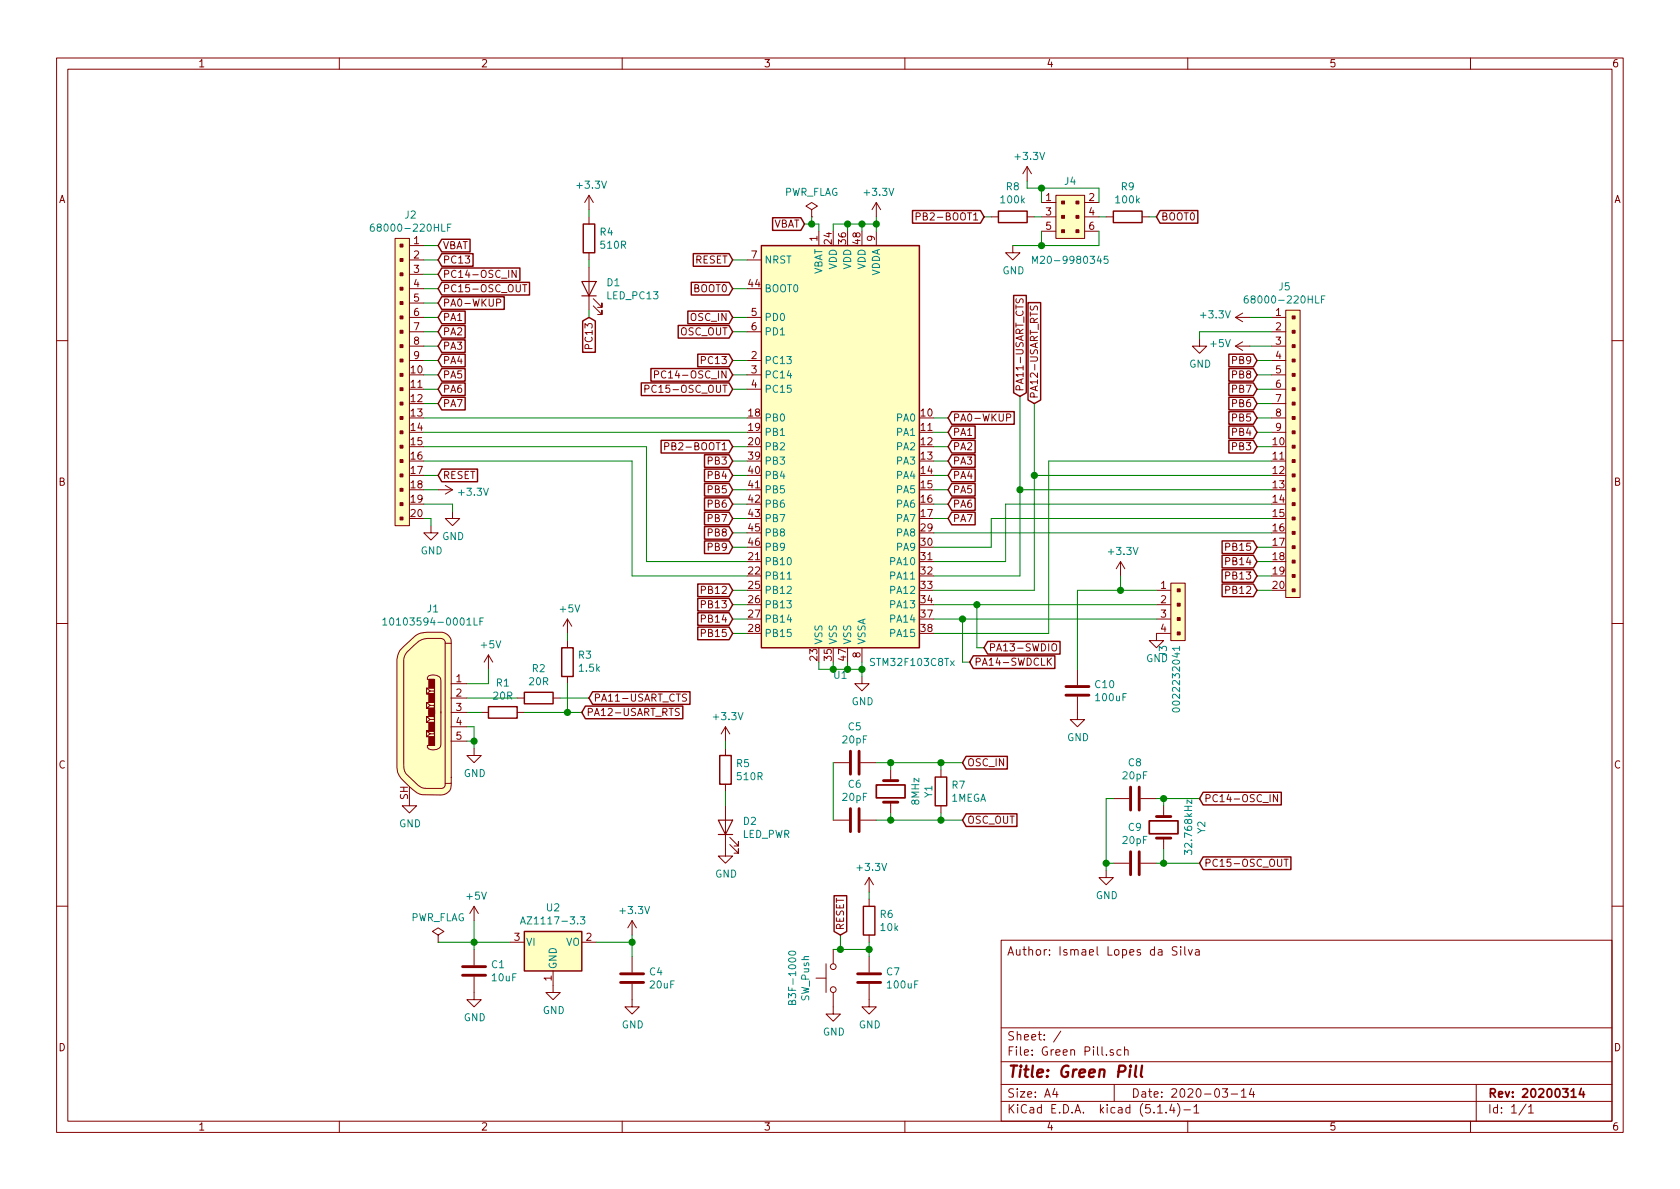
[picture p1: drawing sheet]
EESchema Schematic File Version 4
LIBS:Green Pill-cache
EELAYER 30 0
EELAYER END
$Descr A4 11693 8268
encoding utf-8
Sheet 1 1
Title "Green Pill"
Date "2020-03-14"
Rev "20200314"
Comp ""
Comment1 ""
Comment2 ""
Comment3 ""
Comment4 "Author: Ismael Lopes da Silva"
$EndDescr
$Comp
L MCU_ST_STM32F1:STM32F103C8Tx U1
U 1 1
P 5900 3100
F 0 "U1" H 5850 1511 50  0000 C CNN
F 1 "STM32F103C8Tx" H 6350 1600 50  0000 C CNN
F 2 "Package_QFP:LQFP-48_7x7mm_P0.5mm" H 5850 1329 50  0001 C CNN
F 3 "http://www.st.com/st-web-ui/static/active/en/resource/technical/document/datasheet/CD00161566.pdf" H 5900 3100 50  0001 C CNN
	1    5900 3100
	1    0    0    -1  
$EndComp
$Comp
L dk_USB-DVI-HDMI-Connectors:10103594-0001LF J1
U 1 1
P 3000 4950
F 0 "J1" H 3014 5673 50  0000 C CNN
F 1 "10103594-0001LF" H 3014 5582 50  0000 C CNN
F 2 "digikey-footprints:USB_Micro_B_Female_10118194-0001LF" H 3200 5150 60  0001 L CNN
F 3 "https://cdn.amphenol-icc.com/media/wysiwyg/files/drawing/10103594.pdf" H 3200 5250 60  0001 L CNN
F 4 "609-4050-1-ND" H 3200 5350 60  0001 L CNN "Digi-Key_PN"
F 5 "10103594-0001LF" H 3200 5450 60  0001 L CNN "MPN"
F 6 "Connectors, Interconnects" H 3200 5550 60  0001 L CNN "Category"
F 7 "USB, DVI, HDMI Connectors" H 3200 5650 60  0001 L CNN "Family"
F 8 "https://cdn.amphenol-icc.com/media/wysiwyg/files/drawing/10103594.pdf" H 3200 5750 60  0001 L CNN "DK_Datasheet_Link"
F 9 "/product-detail/en/amphenol-icc-fci/10103594-0001LF/609-4050-1-ND/2350357" H 3200 5850 60  0001 L CNN "DK_Detail_Page"
F 10 "CONN RCPT USB2.0 MICRO B SMD R/A" H 3200 5950 60  0001 L CNN "Description"
F 11 "Amphenol ICC (FCI)" H 3200 6050 60  0001 L CNN "Manufacturer"
F 12 "Active" H 3200 6150 60  0001 L CNN "Status"
	1    3000 4950
	1    0    0    -1  
$EndComp
$Comp
L dk_Rectangular-Connectors-Headers-Male-Pins:68000-220HLF J2
U 1 1
P 2850 1700
F 0 "J2" H 2858 1915 50  0000 C CNN
F 1 "68000-220HLF" H 2858 1824 50  0000 C CNN
F 2 "Connector_PinSocket_2.54mm:PinSocket_1x20_P2.54mm_Vertical" H 3050 1900 50  0001 L CNN
F 3 "https://cdn.amphenol-icc.com/media/wysiwyg/files/drawing/68000.pdf" V 3050 2000 50  0001 L CNN
F 4 "609-5100-ND" H 3050 2100 60  0001 L CNN "Digi-Key_PN"
F 5 "68000-220HLF" H 3050 2200 60  0001 L CNN "MPN"
F 6 "Connectors, Interconnects" H 3050 2300 60  0001 L CNN "Category"
F 7 "Rectangular Connectors - Headers, Male Pins" H 3050 2400 60  0001 L CNN "Family"
F 8 "https://media.digikey.com/PDF/Data%20Sheets/Sullins%20PDFs/xRxCzzzSxxN-RC_ST_11635-B.pdf" H 3050 2500 60  0001 L CNN "DK_Datasheet_Link"
F 9 "/product-detail/en/sullins-connector-solutions/PRPC040SAAN-RC/S1011EC-40-ND/2775214" H 3050 2600 60  0001 L CNN "DK_Detail_Page"
F 10 "CONN HEADER VERT 40POS 2.54MM" H 3050 2700 60  0001 L CNN "Description"
F 11 "Sullins Connector Solutions" H 3050 2800 60  0001 L CNN "Manufacturer"
F 12 "Active" H 3050 2900 60  0001 L CNN "Status"
	1    2850 1700
	1    0    0    -1  
$EndComp
$Comp
L dk_Rectangular-Connectors-Headers-Male-Pins:68000-220HLF J5
U 1 1
P 8950 2200
F 0 "J5" H 8958 2415 50  0000 C CNN
F 1 "68000-220HLF" H 8958 2324 50  0000 C CNN
F 2 "Connector_PinSocket_2.54mm:PinSocket_1x20_P2.54mm_Vertical" H 9150 2400 50  0001 L CNN
F 3 "https://cdn.amphenol-icc.com/media/wysiwyg/files/drawing/68000.pdf" V 9150 2500 50  0001 L CNN
F 4 "609-5100-ND" H 9150 2600 60  0001 L CNN "Digi-Key_PN"
F 5 "68000-220HLF" H 9150 2700 60  0001 L CNN "MPN"
F 6 "Connectors, Interconnects" H 9150 2800 60  0001 L CNN "Category"
F 7 "Rectangular Connectors - Headers, Male Pins" H 9150 2900 60  0001 L CNN "Family"
F 8 "https://media.digikey.com/PDF/Data%20Sheets/Sullins%20PDFs/xRxCzzzSxxN-RC_ST_11635-B.pdf" H 9150 3000 60  0001 L CNN "DK_Datasheet_Link"
F 9 "/product-detail/en/sullins-connector-solutions/PRPC040SAAN-RC/S1011EC-40-ND/2775214" H 9150 3100 60  0001 L CNN "DK_Detail_Page"
F 10 "CONN HEADER VERT 40POS 2.54MM" H 9150 3200 60  0001 L CNN "Description"
F 11 "Sullins Connector Solutions" H 9150 3300 60  0001 L CNN "Manufacturer"
F 12 "Active" H 9150 3400 60  0001 L CNN "Status"
	1    8950 2200
	-1   0    0    -1  
$EndComp
$Comp
L dk_Rectangular-Connectors-Headers-Male-Pins:M20-9980345 J4
U 1 1
P 7450 1600
F 0 "J4" H 7450 1950 50  0000 C CNN
F 1 "M20-9980345" H 7450 1400 50  0000 C CNN
F 2 "Connector_PinHeader_2.54mm:PinHeader_2x03_P2.54mm_Vertical" H 7650 1800 60  0001 L CNN
F 3 "https://cdn.harwin.com/pdfs/M20-998.pdf" V 7650 1900 60  0001 L CNN
F 4 "952-2120-ND" H 7650 2000 60  0001 L CNN "Digi-Key_PN"
F 5 "M20-9980345" H 7650 2100 60  0001 L CNN "MPN"
F 6 "Connectors, Interconnects" H 7650 2200 60  0001 L CNN "Category"
F 7 "Rectangular Connectors - Headers, Male Pins" H 7650 2300 60  0001 L CNN "Family"
F 8 "https://cdn.harwin.com/pdfs/M20-998.pdf" H 7650 2400 60  0001 L CNN "DK_Datasheet_Link"
F 9 "https://www.digikey.com/product-detail/en/harwin-inc/M20-9980345/952-2120-ND/3728084" H 7650 2500 60  0001 L CNN "DK_Detail_Page"
F 10 "CONN HEADER VERT 6POS 2.54MM" H 7650 2600 60  0001 L CNN "Description"
F 11 "Harwin Inc." H 7650 2700 60  0001 L CNN "Manufacturer"
F 12 "Active" H 7650 2800 60  0001 L CNN "Status"
	1    7450 1600
	1    0    0    -1  
$EndComp
$Comp
L Device:Crystal Y1
U 1 1
P 6200 5500
F 0 "Y1" H 6200 5768 50  0000 C CNN
F 1 "8MHz" H 6200 5677 50  0000 C CNN
F 2 "Crystal:Crystal_HC18-U_Vertical" H 6200 5500 50  0001 C CNN
F 3 "~" H 6200 5500 50  0001 C CNN
	1    6200 5500
	0    1    1    0   
$EndComp
$Comp
L Switch:SW_Push B3F-1000
U 1 1
P 5800 6800
F 0 "B3F-1000" H 5800 7085 50  0000 C CNN
F 1 "SW_Push" H 5800 6994 50  0000 C CNN
F 2 "Button_Switch_THT:SW_PUSH_6mm_H4.3mm" H 5800 7000 50  0001 C CNN
F 3 "https://omronfs.omron.com/en_US/ecb/products/pdf/en-b3f.pdf" H 5800 7000 50  0001 C CNN
	1    5800 6800
	0    -1   -1   0   
$EndComp
$Comp
L Device:R R5
U 1 1
P 5050 5350
F 0 "R5" H 5120 5396 50  0000 L CNN
F 1 "510R" H 5120 5305 50  0000 L CNN
F 2 "Resistor_THT:R_Axial_DIN0207_L6.3mm_D2.5mm_P7.62mm_Horizontal" V 4980 5350 50  0001 C CNN
F 3 "~" H 5050 5350 50  0001 C CNN
	1    5050 5350
	1    0    0    -1  
$EndComp
$Comp
L Device:LED D2
U 1 1
P 5050 5750
F 0 "D2" V 5089 5632 50  0000 R CNN
F 1 "LED_PWR" V 4998 5632 50  0000 R CNN
F 2 "LED_THT:LED_D3.0mm" H 5050 5750 50  0001 C CNN
F 3 "~" H 5050 5750 50  0001 C CNN
	1    5050 5750
	0    -1   -1   0   
$EndComp
$Comp
L Device:C C4
U 1 1
P 4400 6800
F 0 "C4" H 4515 6846 50  0000 L CNN
F 1 "20uF" H 4515 6755 50  0000 L CNN
F 2 "Capacitor_THT:CP_Radial_D6.3mm_P2.50mm" H 4438 6650 50  0001 C CNN
F 3 "~" H 4400 6800 50  0001 C CNN
	1    4400 6800
	1    0    0    -1  
$EndComp
$Comp
L Device:C C1
U 1 1
P 3300 6750
F 0 "C1" H 3415 6796 50  0000 L CNN
F 1 "10uF" H 3415 6705 50  0000 L CNN
F 2 "Capacitor_THT:CP_Radial_D6.3mm_P2.50mm" H 3338 6600 50  0001 C CNN
F 3 "~" H 3300 6750 50  0001 C CNN
	1    3300 6750
	1    0    0    -1  
$EndComp
$Comp
L power:+5V #PWR07
U 1 1
P 3400 4650
F 0 "#PWR07" H 3400 4500 50  0001 C CNN
F 1 "+5V" H 3415 4823 50  0000 C CNN
F 2 "" H 3400 4650 50  0001 C CNN
F 3 "" H 3400 4650 50  0001 C CNN
	1    3400 4650
	1    0    0    -1  
$EndComp
Wire Wire Line
	3250 4750 3400 4750
Wire Wire Line
	3400 4750 3400 4650
$Comp
L power:GND #PWR06
U 1 1
P 2850 5550
F 0 "#PWR06" H 2850 5300 50  0001 C CNN
F 1 "GND" H 2855 5377 50  0000 C CNN
F 2 "" H 2850 5550 50  0001 C CNN
F 3 "" H 2850 5550 50  0001 C CNN
	1    2850 5550
	1    0    0    -1  
$EndComp
Wire Wire Line
	3250 5050 3300 5050
Wire Wire Line
	3300 5050 3300 5150
Wire Wire Line
	3250 5150 3300 5150
$Comp
L Device:R R2
U 1 1
P 3750 4850
F 0 "R2" V 3543 4850 50  0000 C CNN
F 1 "20R" V 3634 4850 50  0000 C CNN
F 2 "Resistor_THT:R_Axial_DIN0207_L6.3mm_D2.5mm_P7.62mm_Horizontal" V 3680 4850 50  0001 C CNN
F 3 "~" H 3750 4850 50  0001 C CNN
	1    3750 4850
	0    1    1    0   
$EndComp
Wire Wire Line
	3250 4850 3600 4850
$Comp
L Device:R R3
U 1 1
P 3950 4600
F 0 "R3" H 3880 4554 50  0000 R CNN
F 1 "1.5k" H 3880 4645 50  0000 R CNN
F 2 "Resistor_THT:R_Axial_DIN0207_L6.3mm_D2.5mm_P7.62mm_Horizontal" V 3880 4600 50  0001 C CNN
F 3 "~" H 3950 4600 50  0001 C CNN
	1    3950 4600
	-1   0    0    1   
$EndComp
Text GLabel 4100 4850 2    50   Input ~ 0
PA11-USART_CTS
Wire Wire Line
	3900 4850 4100 4850
Text GLabel 4050 4950 2    50   Input ~ 0
PA12-USART_RTS
Wire Wire Line
	3350 4950 3250 4950
Wire Wire Line
	3650 4950 3950 4950
Wire Wire Line
	3950 4750 3950 4950
Connection ~ 3950 4950
Wire Wire Line
	3950 4950 4050 4950
$Comp
L power:+5V #PWR01
U 1 1
P 3300 6400
F 0 "#PWR01" H 3300 6250 50  0001 C CNN
F 1 "+5V" H 3315 6573 50  0000 C CNN
F 2 "" H 3300 6400 50  0001 C CNN
F 3 "" H 3300 6400 50  0001 C CNN
	1    3300 6400
	1    0    0    -1  
$EndComp
Wire Wire Line
	3300 6400 3300 6550
Connection ~ 3300 6550
Wire Wire Line
	3300 6550 3300 6600
$Comp
L power:GND #PWR02
U 1 1
P 3300 6900
F 0 "#PWR02" H 3300 6650 50  0001 C CNN
F 1 "GND" H 3305 6727 50  0000 C CNN
F 2 "" H 3300 6900 50  0001 C CNN
F 3 "" H 3300 6900 50  0001 C CNN
	1    3300 6900
	1    0    0    -1  
$EndComp
$Comp
L power:GND #PWR08
U 1 1
P 3850 6850
F 0 "#PWR08" H 3850 6600 50  0001 C CNN
F 1 "GND" H 3855 6677 50  0000 C CNN
F 2 "" H 3850 6850 50  0001 C CNN
F 3 "" H 3850 6850 50  0001 C CNN
	1    3850 6850
	1    0    0    -1  
$EndComp
Wire Wire Line
	4400 6550 4400 6650
$Comp
L power:GND #PWR014
U 1 1
P 4400 6950
F 0 "#PWR014" H 4400 6700 50  0001 C CNN
F 1 "GND" H 4405 6777 50  0000 C CNN
F 2 "" H 4400 6950 50  0001 C CNN
F 3 "" H 4400 6950 50  0001 C CNN
	1    4400 6950
	1    0    0    -1  
$EndComp
$Comp
L power:+3.3V #PWR013
U 1 1
P 4400 6500
F 0 "#PWR013" H 4400 6350 50  0001 C CNN
F 1 "+3.3V" H 4415 6673 50  0000 C CNN
F 2 "" H 4400 6500 50  0001 C CNN
F 3 "" H 4400 6500 50  0001 C CNN
	1    4400 6500
	1    0    0    -1  
$EndComp
Wire Wire Line
	4400 6500 4400 6550
Connection ~ 4400 6550
$Comp
L power:+3.3V #PWR015
U 1 1
P 5050 5150
F 0 "#PWR015" H 5050 5000 50  0001 C CNN
F 1 "+3.3V" H 5065 5323 50  0000 C CNN
F 2 "" H 5050 5150 50  0001 C CNN
F 3 "" H 5050 5150 50  0001 C CNN
	1    5050 5150
	1    0    0    -1  
$EndComp
$Comp
L power:GND #PWR016
U 1 1
P 5050 5900
F 0 "#PWR016" H 5050 5650 50  0001 C CNN
F 1 "GND" H 5055 5727 50  0000 C CNN
F 2 "" H 5050 5900 50  0001 C CNN
F 3 "" H 5050 5900 50  0001 C CNN
	1    5050 5900
	1    0    0    -1  
$EndComp
Wire Wire Line
	5050 5150 5050 5200
Wire Wire Line
	5050 5500 5050 5600
$Comp
L Device:R R1
U 1 1
P 3500 4950
F 0 "R1" V 3293 4950 50  0000 C CNN
F 1 "20R" V 3384 4950 50  0000 C CNN
F 2 "Resistor_THT:R_Axial_DIN0207_L6.3mm_D2.5mm_P7.62mm_Horizontal" V 3430 4950 50  0001 C CNN
F 3 "~" H 3500 4950 50  0001 C CNN
	1    3500 4950
	0    1    1    0   
$EndComp
$Comp
L Device:C C5
U 1 1
P 5950 5300
F 0 "C5" V 5698 5300 50  0000 C CNN
F 1 "20pF" V 5789 5300 50  0000 C CNN
F 2 "Capacitor_THT:C_Disc_D5.0mm_W2.5mm_P5.00mm" H 5988 5150 50  0001 C CNN
F 3 "~" H 5950 5300 50  0001 C CNN
	1    5950 5300
	0    1    1    0   
$EndComp
$Comp
L Device:C C6
U 1 1
P 5950 5700
F 0 "C6" V 5698 5700 50  0000 C CNN
F 1 "20pF" V 5789 5700 50  0000 C CNN
F 2 "Capacitor_THT:C_Disc_D5.0mm_W2.5mm_P5.00mm" H 5988 5550 50  0001 C CNN
F 3 "~" H 5950 5700 50  0001 C CNN
	1    5950 5700
	0    1    1    0   
$EndComp
Text GLabel 6700 5300 2    50   Input ~ 0
OSC_IN
Wire Wire Line
	6100 5300 6200 5300
Wire Wire Line
	6200 5350 6200 5300
Connection ~ 6200 5300
Wire Wire Line
	6200 5300 6550 5300
Wire Wire Line
	6200 5650 6200 5700
Wire Wire Line
	6200 5700 6100 5700
Wire Wire Line
	5800 5300 5800 5700
Text GLabel 6700 5700 2    50   Input ~ 0
OSC_OUT
$Comp
L Device:R R7
U 1 1
P 6550 5500
F 0 "R7" H 6620 5546 50  0000 L CNN
F 1 "1MEGA" H 6620 5455 50  0000 L CNN
F 2 "Resistor_THT:R_Axial_DIN0207_L6.3mm_D2.5mm_P7.62mm_Horizontal" V 6480 5500 50  0001 C CNN
F 3 "~" H 6550 5500 50  0001 C CNN
	1    6550 5500
	1    0    0    -1  
$EndComp
Wire Wire Line
	6700 5700 6550 5700
Connection ~ 6200 5700
Wire Wire Line
	6550 5650 6550 5700
Connection ~ 6550 5700
Wire Wire Line
	6550 5700 6200 5700
Wire Wire Line
	6550 5350 6550 5300
Connection ~ 6550 5300
Wire Wire Line
	6550 5300 6700 5300
$Comp
L Device:R R6
U 1 1
P 6050 6400
F 0 "R6" H 6120 6446 50  0000 L CNN
F 1 "10k" H 6120 6355 50  0000 L CNN
F 2 "Resistor_THT:R_Axial_DIN0207_L6.3mm_D2.5mm_P7.62mm_Horizontal" V 5980 6400 50  0001 C CNN
F 3 "~" H 6050 6400 50  0001 C CNN
	1    6050 6400
	1    0    0    -1  
$EndComp
$Comp
L Device:C C7
U 1 1
P 6050 6800
F 0 "C7" H 6165 6846 50  0000 L CNN
F 1 "100uF" H 6165 6755 50  0000 L CNN
F 2 "Capacitor_THT:CP_Radial_D6.3mm_P2.50mm" H 6088 6650 50  0001 C CNN
F 3 "~" H 6050 6800 50  0001 C CNN
	1    6050 6800
	1    0    0    -1  
$EndComp
Wire Wire Line
	6050 6550 6050 6600
$Comp
L power:GND #PWR020
U 1 1
P 6050 6950
F 0 "#PWR020" H 6050 6700 50  0001 C CNN
F 1 "GND" H 6055 6777 50  0000 C CNN
F 2 "" H 6050 6950 50  0001 C CNN
F 3 "" H 6050 6950 50  0001 C CNN
	1    6050 6950
	1    0    0    -1  
$EndComp
$Comp
L power:GND #PWR017
U 1 1
P 5800 7000
F 0 "#PWR017" H 5800 6750 50  0001 C CNN
F 1 "GND" H 5805 6827 50  0000 C CNN
F 2 "" H 5800 7000 50  0001 C CNN
F 3 "" H 5800 7000 50  0001 C CNN
	1    5800 7000
	1    0    0    -1  
$EndComp
Wire Wire Line
	5800 6600 5850 6600
Connection ~ 6050 6600
Wire Wire Line
	6050 6600 6050 6650
$Comp
L power:+3.3V #PWR019
U 1 1
P 6050 6200
F 0 "#PWR019" H 6050 6050 50  0001 C CNN
F 1 "+3.3V" H 6065 6373 50  0000 C CNN
F 2 "" H 6050 6200 50  0001 C CNN
F 3 "" H 6050 6200 50  0001 C CNN
	1    6050 6200
	1    0    0    -1  
$EndComp
Wire Wire Line
	6050 6200 6050 6250
Text GLabel 5850 6500 1    50   Input ~ 0
RESET
Wire Wire Line
	5850 6500 5850 6600
Connection ~ 5850 6600
Wire Wire Line
	5850 6600 6050 6600
$Comp
L power:GND #PWR018
U 1 1
P 6000 4700
F 0 "#PWR018" H 6000 4450 50  0001 C CNN
F 1 "GND" H 6005 4527 50  0000 C CNN
F 2 "" H 6000 4700 50  0001 C CNN
F 3 "" H 6000 4700 50  0001 C CNN
	1    6000 4700
	1    0    0    -1  
$EndComp
Wire Wire Line
	6000 4600 6000 4650
Wire Wire Line
	5900 4600 5900 4650
Wire Wire Line
	5800 4600 5800 4650
Wire Wire Line
	5700 4600 5700 4650
$Comp
L power:+3.3V #PWR021
U 1 1
P 6100 1500
F 0 "#PWR021" H 6100 1350 50  0001 C CNN
F 1 "+3.3V" H 6115 1673 50  0000 C CNN
F 2 "" H 6100 1500 50  0001 C CNN
F 3 "" H 6100 1500 50  0001 C CNN
	1    6100 1500
	1    0    0    -1  
$EndComp
Wire Wire Line
	6100 1600 6100 1550
Wire Wire Line
	6100 1550 6000 1550
Wire Wire Line
	5900 1600 5900 1550
Wire Wire Line
	6000 1600 6000 1550
Connection ~ 6000 1550
Wire Wire Line
	6000 1550 5900 1550
Text GLabel 5100 4400 0    50   Input ~ 0
PB15
Text GLabel 5100 4300 0    50   Input ~ 0
PB14
Text GLabel 5100 4200 0    50   Input ~ 0
PB13
Text GLabel 5100 4100 0    50   Input ~ 0
PB12
Wire Wire Line
	5100 4400 5200 4400
Wire Wire Line
	5100 4300 5200 4300
Wire Wire Line
	5100 4200 5200 4200
Wire Wire Line
	5100 4100 5200 4100
Text GLabel 5100 3200 0    50   Input ~ 0
PB3
Text GLabel 5100 3300 0    50   Input ~ 0
PB4
Text GLabel 5100 3400 0    50   Input ~ 0
PB5
Text GLabel 5100 3500 0    50   Input ~ 0
PB6
Text GLabel 5100 3600 0    50   Input ~ 0
PB7
Text GLabel 5100 3700 0    50   Input ~ 0
PB8
Wire Wire Line
	5100 3200 5200 3200
Wire Wire Line
	5100 3300 5200 3300
Wire Wire Line
	5100 3400 5200 3400
Wire Wire Line
	5100 3500 5200 3500
Wire Wire Line
	5100 3600 5200 3600
Wire Wire Line
	5100 3700 5200 3700
Text GLabel 5100 3800 0    50   Input ~ 0
PB9
Wire Wire Line
	5100 3800 5200 3800
Text GLabel 5100 3100 0    50   Input ~ 0
PB2-BOOT1
Wire Wire Line
	5100 3100 5200 3100
Wire Wire Line
	4500 3100 4500 3900
Wire Wire Line
	4500 3900 5200 3900
Wire Wire Line
	4400 3200 4400 4000
Wire Wire Line
	4400 4000 5200 4000
$Comp
L power:GND #PWR04
U 1 1
P 3000 3650
F 0 "#PWR04" H 3000 3400 50  0001 C CNN
F 1 "GND" H 3005 3477 50  0000 C CNN
F 2 "" H 3000 3650 50  0001 C CNN
F 3 "" H 3000 3650 50  0001 C CNN
	1    3000 3650
	1    0    0    -1  
$EndComp
$Comp
L power:GND #PWR05
U 1 1
P 3150 3550
F 0 "#PWR05" H 3150 3300 50  0001 C CNN
F 1 "GND" H 3155 3377 50  0000 C CNN
F 2 "" H 3150 3550 50  0001 C CNN
F 3 "" H 3150 3550 50  0001 C CNN
	1    3150 3550
	1    0    0    -1  
$EndComp
Wire Wire Line
	2950 3600 3000 3600
Wire Wire Line
	3000 3600 3000 3650
Wire Wire Line
	3150 3500 3150 3550
Wire Wire Line
	2950 3500 3150 3500
Text GLabel 3050 3300 2    50   Input ~ 0
RESET
Wire Wire Line
	3050 3300 2950 3300
$Comp
L power:+3.3V #PWR03
U 1 1
P 3050 3400
F 0 "#PWR03" H 3050 3250 50  0001 C CNN
F 1 "+3.3V" V 3065 3528 50  0000 L CNN
F 2 "" H 3050 3400 50  0001 C CNN
F 3 "" H 3050 3400 50  0001 C CNN
	1    3050 3400
	0    1    1    0   
$EndComp
Wire Wire Line
	3050 3400 2950 3400
Text GLabel 3050 2200 2    50   Input ~ 0
PA1
Text GLabel 3050 2300 2    50   Input ~ 0
PA2
Text GLabel 3050 2400 2    50   Input ~ 0
PA3
Text GLabel 3050 2500 2    50   Input ~ 0
PA4
Text GLabel 3050 2600 2    50   Input ~ 0
PA5
Text GLabel 3050 2700 2    50   Input ~ 0
PA6
Text GLabel 3050 2800 2    50   Input ~ 0
PA7
Wire Wire Line
	3050 2200 2950 2200
Wire Wire Line
	3050 2300 2950 2300
Wire Wire Line
	3050 2400 2950 2400
Wire Wire Line
	3050 2500 2950 2500
Wire Wire Line
	3050 2600 2950 2600
Wire Wire Line
	3050 2700 2950 2700
Wire Wire Line
	3050 2800 2950 2800
Text GLabel 5100 1800 0    50   Input ~ 0
RESET
Text GLabel 5100 2000 0    50   Input ~ 0
BOOT0
Text GLabel 5100 2200 0    50   Input ~ 0
OSC_IN
Text GLabel 5100 2300 0    50   Input ~ 0
OSC_OUT
Wire Wire Line
	5100 2000 5200 2000
Wire Wire Line
	5100 1800 5200 1800
Wire Wire Line
	5100 2200 5200 2200
Wire Wire Line
	5100 2300 5200 2300
Text GLabel 3050 1700 2    50   Input ~ 0
VBAT
Wire Wire Line
	3050 1700 2950 1700
Text GLabel 5600 1550 0    50   Input ~ 0
VBAT
Wire Wire Line
	5600 1550 5650 1550
Wire Wire Line
	5700 1550 5700 1600
Text GLabel 5100 2500 0    50   Input ~ 0
PC13
Text GLabel 5100 2600 0    50   Input ~ 0
PC14-OSC_IN
Text GLabel 5100 2700 0    50   Input ~ 0
PC15-OSC_OUT
Wire Wire Line
	5100 2500 5200 2500
Wire Wire Line
	5100 2600 5200 2600
Wire Wire Line
	5100 2700 5200 2700
Text GLabel 3050 1800 2    50   Input ~ 0
PC13
Text GLabel 3050 1900 2    50   Input ~ 0
PC14-OSC_IN
Text GLabel 3050 2000 2    50   Input ~ 0
PC15-OSC_OUT
Wire Wire Line
	2950 1800 3050 1800
Wire Wire Line
	2950 1900 3050 1900
Wire Wire Line
	2950 2000 3050 2000
Text GLabel 3050 2100 2    50   Input ~ 0
PA0-WKUP
Wire Wire Line
	2950 2100 3050 2100
Text GLabel 6600 2900 2    50   Input ~ 0
PA0-WKUP
Wire Wire Line
	6500 2900 6600 2900
$Comp
L Device:R R4
U 1 1
P 4100 1650
F 0 "R4" H 4170 1696 50  0000 L CNN
F 1 "510R" H 4170 1605 50  0000 L CNN
F 2 "Resistor_THT:R_Axial_DIN0207_L6.3mm_D2.5mm_P7.62mm_Horizontal" V 4030 1650 50  0001 C CNN
F 3 "~" H 4100 1650 50  0001 C CNN
	1    4100 1650
	1    0    0    -1  
$EndComp
$Comp
L Device:LED D1
U 1 1
P 4100 2000
F 0 "D1" V 4139 1882 50  0000 R CNN
F 1 "LED_PC13" V 4048 1882 50  0000 R CNN
F 2 "LED_THT:LED_D3.0mm" H 4100 2000 50  0001 C CNN
F 3 "~" H 4100 2000 50  0001 C CNN
	1    4100 2000
	0    -1   -1   0   
$EndComp
$Comp
L power:+3.3V #PWR011
U 1 1
P 4100 1450
F 0 "#PWR011" H 4100 1300 50  0001 C CNN
F 1 "+3.3V" H 4115 1623 50  0000 C CNN
F 2 "" H 4100 1450 50  0001 C CNN
F 3 "" H 4100 1450 50  0001 C CNN
	1    4100 1450
	1    0    0    -1  
$EndComp
Wire Wire Line
	4100 1450 4100 1500
Wire Wire Line
	4100 1800 4100 1850
Text GLabel 4100 2200 3    50   Input ~ 0
PC13
Wire Wire Line
	4100 2150 4100 2200
$Comp
L power:PWR_FLAG #FLG01
U 1 1
P 5650 1500
F 0 "#FLG01" H 5650 1575 50  0001 C CNN
F 1 "PWR_FLAG" H 5650 1673 50  0000 C CNN
F 2 "" H 5650 1500 50  0001 C CNN
F 3 "~" H 5650 1500 50  0001 C CNN
	1    5650 1500
	1    0    0    -1  
$EndComp
Wire Wire Line
	5650 1500 5650 1550
Connection ~ 5650 1550
Wire Wire Line
	5650 1550 5700 1550
Wire Wire Line
	5800 1600 5800 1550
Wire Wire Line
	5800 1550 5900 1550
Connection ~ 5900 1550
Wire Wire Line
	6100 1500 6100 1550
Connection ~ 6100 1550
Wire Wire Line
	2950 2900 5200 2900
Wire Wire Line
	2950 3000 5200 3000
Wire Wire Line
	2950 3100 4500 3100
Wire Wire Line
	2950 3200 4400 3200
Wire Wire Line
	5700 4650 5800 4650
Connection ~ 6000 4650
Wire Wire Line
	6000 4650 6000 4700
Connection ~ 5800 4650
Wire Wire Line
	5800 4650 5900 4650
Connection ~ 5900 4650
Wire Wire Line
	5900 4650 6000 4650
$Comp
L power:+3.3V #PWR023
U 1 1
P 7150 1250
F 0 "#PWR023" H 7150 1100 50  0001 C CNN
F 1 "+3.3V" H 7165 1423 50  0000 C CNN
F 2 "" H 7150 1250 50  0001 C CNN
F 3 "" H 7150 1250 50  0001 C CNN
	1    7150 1250
	1    0    0    -1  
$EndComp
$Comp
L power:GND #PWR022
U 1 1
P 7050 1700
F 0 "#PWR022" H 7050 1450 50  0001 C CNN
F 1 "GND" H 7055 1527 50  0000 C CNN
F 2 "" H 7050 1700 50  0001 C CNN
F 3 "" H 7050 1700 50  0001 C CNN
	1    7050 1700
	1    0    0    -1  
$EndComp
Wire Wire Line
	7650 1700 7250 1700
Wire Wire Line
	7650 1600 7650 1700
Wire Wire Line
	7250 1600 7250 1700
Connection ~ 7250 1700
Wire Wire Line
	7250 1700 7050 1700
Wire Wire Line
	7650 1400 7650 1300
Wire Wire Line
	7650 1300 7250 1300
Wire Wire Line
	7250 1400 7250 1300
Connection ~ 7250 1300
Wire Wire Line
	7250 1300 7150 1300
$Comp
L Device:R R8
U 1 1
P 7050 1500
F 0 "R8" V 7257 1500 50  0000 C CNN
F 1 "100k" V 7166 1500 50  0000 C CNN
F 2 "Resistor_THT:R_Axial_DIN0207_L6.3mm_D2.5mm_P7.62mm_Horizontal" V 6980 1500 50  0001 C CNN
F 3 "~" H 7050 1500 50  0001 C CNN
	1    7050 1500
	0    -1   -1   0   
$EndComp
$Comp
L Device:R R9
U 1 1
P 7850 1500
F 0 "R9" V 8057 1500 50  0000 C CNN
F 1 "100k" V 7966 1500 50  0000 C CNN
F 2 "Resistor_THT:R_Axial_DIN0207_L6.3mm_D2.5mm_P7.62mm_Horizontal" V 7780 1500 50  0001 C CNN
F 3 "~" H 7850 1500 50  0001 C CNN
	1    7850 1500
	0    -1   -1   0   
$EndComp
Text GLabel 8050 1500 2    50   Input ~ 0
BOOT0
Text GLabel 6850 1500 0    50   Input ~ 0
PB2-BOOT1
Wire Wire Line
	6900 1500 6850 1500
Wire Wire Line
	7200 1500 7250 1500
Wire Wire Line
	7700 1500 7650 1500
Wire Wire Line
	8000 1500 8050 1500
Wire Wire Line
	7150 1300 7150 1250
$Comp
L power:+3.3V #PWR030
U 1 1
P 8700 2200
F 0 "#PWR030" H 8700 2050 50  0001 C CNN
F 1 "+3.3V" V 8715 2328 50  0000 L CNN
F 2 "" H 8700 2200 50  0001 C CNN
F 3 "" H 8700 2200 50  0001 C CNN
	1    8700 2200
	0    -1   -1   0   
$EndComp
$Comp
L power:GND #PWR029
U 1 1
P 8350 2350
F 0 "#PWR029" H 8350 2100 50  0001 C CNN
F 1 "GND" H 8355 2177 50  0000 C CNN
F 2 "" H 8350 2350 50  0001 C CNN
F 3 "" H 8350 2350 50  0001 C CNN
	1    8350 2350
	1    0    0    -1  
$EndComp
Wire Wire Line
	8700 2200 8850 2200
Wire Wire Line
	8350 2300 8350 2350
$Comp
L power:+5V #PWR031
U 1 1
P 8700 2400
F 0 "#PWR031" H 8700 2250 50  0001 C CNN
F 1 "+5V" V 8715 2528 50  0000 L CNN
F 2 "" H 8700 2400 50  0001 C CNN
F 3 "" H 8700 2400 50  0001 C CNN
	1    8700 2400
	0    -1   -1   0   
$EndComp
Wire Wire Line
	8700 2400 8850 2400
Text GLabel 8750 2500 0    50   Input ~ 0
PB9
Text GLabel 8750 2600 0    50   Input ~ 0
PB8
Text GLabel 8750 2700 0    50   Input ~ 0
PB7
Text GLabel 8750 2800 0    50   Input ~ 0
PB6
Text GLabel 8750 2900 0    50   Input ~ 0
PB5
Text GLabel 8750 3000 0    50   Input ~ 0
PB4
Text GLabel 8750 3100 0    50   Input ~ 0
PB3
Wire Wire Line
	8850 2500 8750 2500
Wire Wire Line
	8850 2600 8750 2600
Wire Wire Line
	8850 2700 8750 2700
Wire Wire Line
	8850 2800 8750 2800
Wire Wire Line
	8850 2900 8750 2900
Wire Wire Line
	8850 3000 8750 3000
Wire Wire Line
	8850 3100 8750 3100
Text GLabel 8750 4100 0    50   Input ~ 0
PB12
Text GLabel 8750 4000 0    50   Input ~ 0
PB13
Text GLabel 8750 3900 0    50   Input ~ 0
PB14
Text GLabel 8750 3800 0    50   Input ~ 0
PB15
Wire Wire Line
	8850 3800 8750 3800
Wire Wire Line
	8850 3900 8750 3900
Wire Wire Line
	8850 4000 8750 4000
Wire Wire Line
	8850 4100 8750 4100
Text GLabel 6600 3000 2    50   Input ~ 0
PA1
Text GLabel 6600 3100 2    50   Input ~ 0
PA2
Text GLabel 6600 3200 2    50   Input ~ 0
PA3
Text GLabel 6600 3300 2    50   Input ~ 0
PA4
Text GLabel 6600 3400 2    50   Input ~ 0
PA5
Text GLabel 6600 3500 2    50   Input ~ 0
PA6
Text GLabel 6600 3600 2    50   Input ~ 0
PA7
Wire Wire Line
	6500 3000 6600 3000
Wire Wire Line
	6500 3100 6600 3100
Wire Wire Line
	6500 3200 6600 3200
Wire Wire Line
	6500 3300 6600 3300
Wire Wire Line
	6500 3400 6600 3400
Wire Wire Line
	6600 3500 6500 3500
Wire Wire Line
	6500 3600 6600 3600
Wire Wire Line
	6500 3800 6900 3800
Wire Wire Line
	6900 3800 6900 3600
Wire Wire Line
	6500 3900 7000 3900
Wire Wire Line
	7000 3900 7000 3500
Wire Wire Line
	6500 4000 7100 4000
Wire Wire Line
	6500 4100 7200 4100
Wire Wire Line
	7300 3200 7300 4400
Wire Wire Line
	7300 4400 6500 4400
$Comp
L dk_Rectangular-Connectors-Headers-Male-Pins:0022232041 J3
U 1 1
P 8150 4100
F 0 "J3" H 8528 4154 50  0000 L CNN
F 1 "0022232041" H 8528 4063 50  0000 L CNN
F 2 "digikey-footprints:PinHeader_1x4_P2.54mm_Drill1.02mm" H 8350 4300 60  0001 L CNN
F 3 "https://www.molex.com/pdm_docs/sd/022232041_sd.pdf" H 8350 4400 60  0001 L CNN
F 4 "WM4202-ND" H 8350 4500 60  0001 L CNN "Digi-Key_PN"
F 5 "0022232041" H 8350 4600 60  0001 L CNN "MPN"
F 6 "Connectors, Interconnects" H 8350 4700 60  0001 L CNN "Category"
F 7 "Rectangular Connectors - Headers, Male Pins" H 8350 4800 60  0001 L CNN "Family"
F 8 "https://www.molex.com/pdm_docs/sd/022232041_sd.pdf" H 8350 4900 60  0001 L CNN "DK_Datasheet_Link"
F 9 "/product-detail/en/molex/0022232041/WM4202-ND/26671" H 8350 5000 60  0001 L CNN "DK_Detail_Page"
F 10 "CONN HEADER VERT 4POS 2.54MM" H 8350 5100 60  0001 L CNN "Description"
F 11 "Molex" H 8350 5200 60  0001 L CNN "Manufacturer"
F 12 "Active" H 8350 5300 60  0001 L CNN "Status"
	1    8150 4100
	0    -1   1    0   
$EndComp
Wire Wire Line
	8050 4200 6800 4200
$Comp
L power:GND #PWR028
U 1 1
P 8050 4400
F 0 "#PWR028" H 8050 4150 50  0001 C CNN
F 1 "GND" H 8055 4227 50  0000 C CNN
F 2 "" H 8050 4400 50  0001 C CNN
F 3 "" H 8050 4400 50  0001 C CNN
	1    8050 4400
	1    0    0    -1  
$EndComp
$Comp
L power:+3.3V #PWR027
U 1 1
P 7800 4000
F 0 "#PWR027" H 7800 3850 50  0001 C CNN
F 1 "+3.3V" H 7815 4173 50  0000 C CNN
F 2 "" H 7800 4000 50  0001 C CNN
F 3 "" H 7800 4000 50  0001 C CNN
	1    7800 4000
	1    0    0    -1  
$EndComp
Wire Wire Line
	8050 4100 7800 4100
Wire Wire Line
	7800 4100 7800 4000
Wire Wire Line
	7500 4100 7800 4100
Connection ~ 7800 4100
$Comp
L power:GND #PWR025
U 1 1
P 7500 4950
F 0 "#PWR025" H 7500 4700 50  0001 C CNN
F 1 "GND" H 7505 4777 50  0000 C CNN
F 2 "" H 7500 4950 50  0001 C CNN
F 3 "" H 7500 4950 50  0001 C CNN
	1    7500 4950
	1    0    0    -1  
$EndComp
Wire Wire Line
	7500 4650 7500 4100
$Comp
L Device:C C10
U 1 1
P 7500 4800
F 0 "C10" H 7615 4846 50  0000 L CNN
F 1 "100uF" H 7615 4755 50  0000 L CNN
F 2 "Capacitor_THT:CP_Radial_D6.3mm_P2.50mm" H 7538 4650 50  0001 C CNN
F 3 "~" H 7500 4800 50  0001 C CNN
	1    7500 4800
	1    0    0    -1  
$EndComp
Text GLabel 7100 2750 1    50   Input ~ 0
PA11-USART_CTS
Text GLabel 7200 2800 1    50   Input ~ 0
PA12-USART_RTS
Wire Wire Line
	7100 2750 7100 3400
Wire Wire Line
	7200 2800 7200 3300
Wire Wire Line
	8350 2300 8850 2300
Wire Wire Line
	7300 3200 8850 3200
Wire Wire Line
	7200 3300 8850 3300
Wire Wire Line
	6500 3700 8850 3700
Wire Wire Line
	6900 3600 8850 3600
Wire Wire Line
	7000 3500 8850 3500
Wire Wire Line
	7100 3400 8850 3400
Connection ~ 7100 3400
Wire Wire Line
	7100 3400 7100 4000
Connection ~ 7200 3300
Wire Wire Line
	7200 3300 7200 4100
Text GLabel 6850 4500 2    50   Input ~ 0
PA13-SWDIO
Text GLabel 6750 4600 2    50   Input ~ 0
PA14-SWDCLK
Wire Wire Line
	6850 4500 6800 4500
Wire Wire Line
	6800 4500 6800 4200
Connection ~ 6800 4200
Wire Wire Line
	6800 4200 6500 4200
Wire Wire Line
	6750 4600 6700 4600
Wire Wire Line
	6700 4600 6700 4300
Wire Wire Line
	6500 4300 6700 4300
Connection ~ 6700 4300
Wire Wire Line
	6700 4300 8050 4300
$Comp
L power:+5V #PWR010
U 1 1
P 3950 4400
F 0 "#PWR010" H 3950 4250 50  0001 C CNN
F 1 "+5V" H 3965 4573 50  0000 C CNN
F 2 "" H 3950 4400 50  0001 C CNN
F 3 "" H 3950 4400 50  0001 C CNN
	1    3950 4400
	1    0    0    -1  
$EndComp
Wire Wire Line
	3950 4450 3950 4400
Text GLabel 8350 5550 2    50   Input ~ 0
PC14-OSC_IN
$Comp
L power:GND #PWR024
U 1 1
P 7700 6050
F 0 "#PWR024" H 7700 5800 50  0001 C CNN
F 1 "GND" H 7705 5877 50  0000 C CNN
F 2 "" H 7700 6050 50  0001 C CNN
F 3 "" H 7700 6050 50  0001 C CNN
	1    7700 6050
	1    0    0    -1  
$EndComp
$Comp
L Device:Crystal Y2
U 1 1
P 8100 5750
F 0 "Y2" H 8100 6018 50  0000 C CNN
F 1 "32.768kHz" H 8100 5927 50  0000 C CNN
F 2 "Crystal:Crystal_AT310_D3.0mm_L10.0mm_Vertical" H 8100 5750 50  0001 C CNN
F 3 "~" H 8100 5750 50  0001 C CNN
	1    8100 5750
	0    1    1    0   
$EndComp
Text GLabel 8350 6000 2    50   Input ~ 0
PC15-OSC_OUT
$Comp
L Device:C C8
U 1 1
P 7900 5550
F 0 "C8" V 7648 5550 50  0000 C CNN
F 1 "20pF" V 7739 5550 50  0000 C CNN
F 2 "Capacitor_THT:C_Disc_D5.0mm_W2.5mm_P5.00mm" H 7938 5400 50  0001 C CNN
F 3 "~" H 7900 5550 50  0001 C CNN
	1    7900 5550
	0    1    1    0   
$EndComp
$Comp
L Device:C C9
U 1 1
P 7900 6000
F 0 "C9" V 7648 6000 50  0000 C CNN
F 1 "20pF" V 7739 6000 50  0000 C CNN
F 2 "Capacitor_THT:C_Disc_D5.0mm_W2.5mm_P5.00mm" H 7938 5850 50  0001 C CNN
F 3 "~" H 7900 6000 50  0001 C CNN
	1    7900 6000
	0    1    1    0   
$EndComp
Wire Wire Line
	8050 5550 8100 5550
Wire Wire Line
	8050 6000 8100 6000
Wire Wire Line
	8100 5900 8100 6000
Connection ~ 8100 6000
Wire Wire Line
	8100 6000 8350 6000
Wire Wire Line
	8100 5600 8100 5550
Connection ~ 8100 5550
Wire Wire Line
	8100 5550 8350 5550
Wire Wire Line
	7700 6050 7700 6000
Wire Wire Line
	7700 6000 7750 6000
Wire Wire Line
	7750 5550 7700 5550
Wire Wire Line
	7700 5550 7700 6000
Connection ~ 7700 6000
$Comp
L power:PWR_FLAG #FLG0101
U 1 1
P 3050 6550
F 0 "#FLG0101" H 3050 6625 50  0001 C CNN
F 1 "PWR_FLAG" H 3050 6723 50  0000 C CNN
F 2 "" H 3050 6550 50  0001 C CNN
F 3 "~" H 3050 6550 50  0001 C CNN
	1    3050 6550
	1    0    0    -1  
$EndComp
Wire Wire Line
	3050 6550 3300 6550
$Comp
L power:GND #PWR0101
U 1 1
P 3300 5200
F 0 "#PWR0101" H 3300 4950 50  0001 C CNN
F 1 "GND" H 3305 5027 50  0000 C CNN
F 2 "" H 3300 5200 50  0001 C CNN
F 3 "" H 3300 5200 50  0001 C CNN
	1    3300 5200
	1    0    0    -1  
$EndComp
Wire Wire Line
	3300 5200 3300 5150
Connection ~ 3300 5150
$Comp
L Regulator_Linear:AZ1117-3.3 U2
U 1 1
P 3850 6550
F 0 "U2" H 3850 6792 50  0000 C CNN
F 1 "AZ1117-3.3" H 3850 6701 50  0000 C CNN
F 2 "Package_TO_SOT_SMD:SOT-223" H 3850 6800 50  0001 C CIN
F 3 "https://www.diodes.com/assets/Datasheets/AZ1117.pdf" H 3850 6550 50  0001 C CNN
	1    3850 6550
	1    0    0    -1  
$EndComp
Wire Wire Line
	3300 6550 3550 6550
Wire Wire Line
	4150 6550 4400 6550
$EndSCHEMATC
